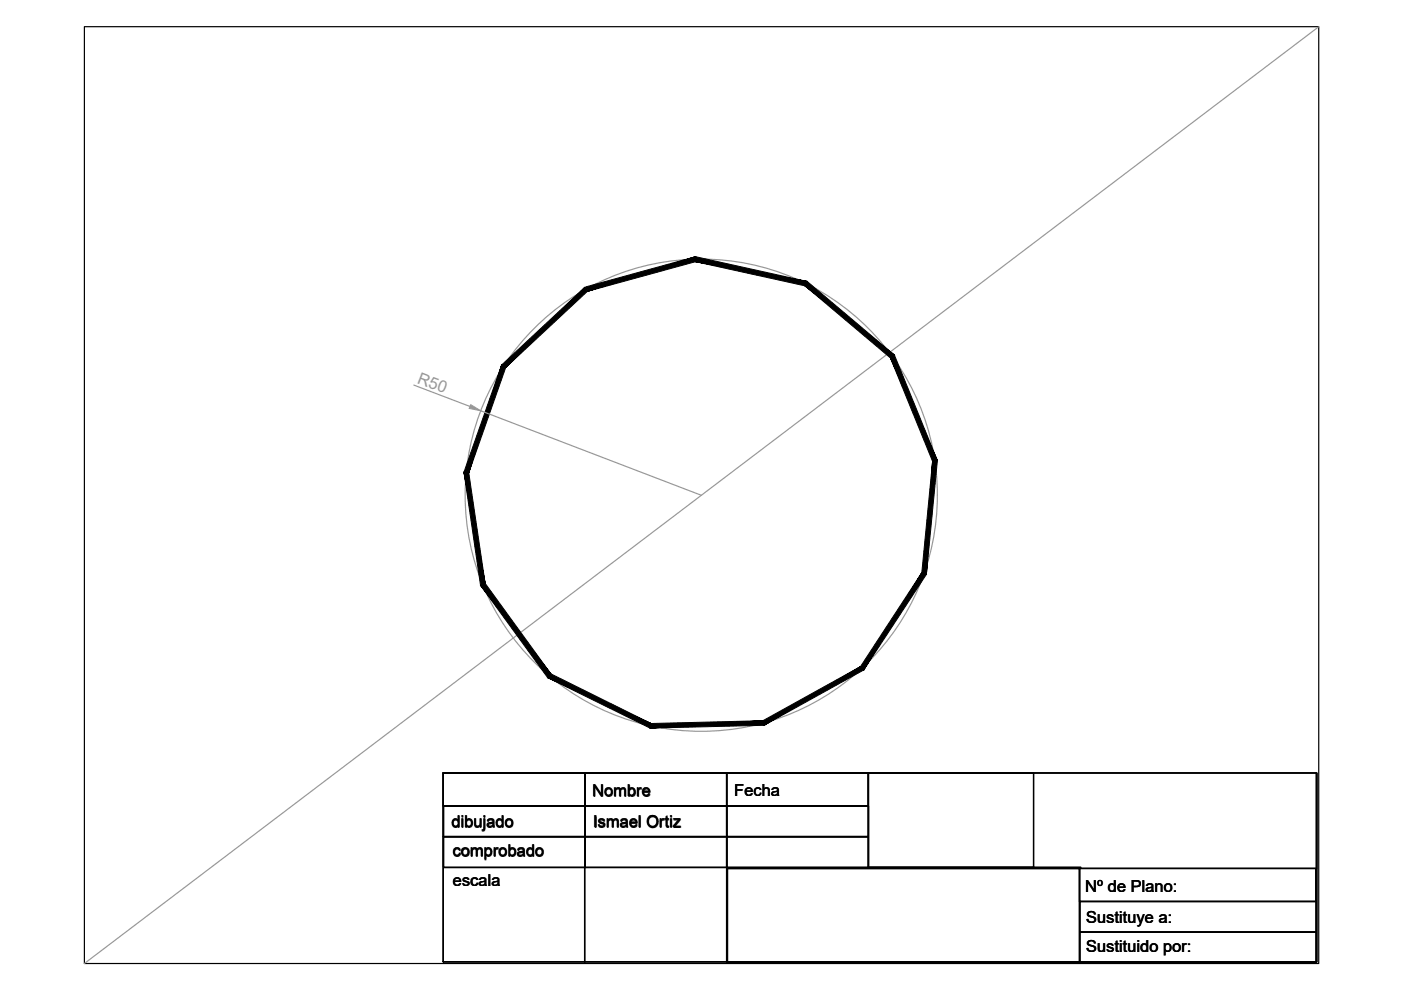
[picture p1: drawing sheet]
<svg xmlns="http://www.w3.org/2000/svg" width="297mm" height="210mm" viewBox="0 0 297 210" stroke-linecap="round" stroke-linejoin="round" font-family="sans-serif">
<!-- layer: 0 -->
<g fill="none" stroke="#000" stroke-width=".25">
<path d="M17.9 5.7h261.7v198.6h-261.7zM93.9 163.9h185.2v40h-185.2zM93.9 163.9h30.1v7h-30.1zM94 170.8h30v6.6h-30zM94 177.4h30v6.5h-30zM94 163.9h185.2v40.1h-185.2zM94 163.9h30v7h-30zM94 163.9h185.2v40h-185.2zM94 163.9h30v6.9h-30zM94.1 170.9h30v6.5h-30zM94.1 177.4h30v6.6h-30zM94.1 170.8h30v6.6h-30z"/>
<path d="M94.1 177.4h30v6.5h-30zM124 170.8h30v6.6h-30zM124 177.4h30v6.5h-30zM124 163.9h30v7h-30zM124.1 163.9h30v7h-30zM124.1 170.9h30v6.5h-30zM124.1 177.4h30v6.6h-30zM124.1 163.9h30v6.9h-30zM124.1 170.8h30v6.6h-30zM124.1 177.4h30v6.5h-30zM154 163.9h30.1v7h-30.1zM154 170.8h30.1v6.6h-30.1z"/>
<path d="M154 177.4h30.1v6.5h-30.1zM154.1 163.9h30v7h-30zM154.1 163.9h30v6.9h-30zM154.1 170.9h30.1v6.5h-30.1zM154.1 177.4h30.1v6.6h-30.1zM154.1 170.8h30v6.6h-30zM154.1 177.4h30v6.5h-30zM184.1 163.9h35v20h-35zM184.1 163.9h35v20.1h-35zM279 163.9v20.1M279.1 163.9v20.2M123.9 183.9v20.1"/>
<path d="M124 183.9v20.2M154 184.1h74.8v19.9h-74.8zM154.1 184.2h74.8v19.9h-74.8zM154.1 184.1h74.8v19.9h-74.8zM154.2 184.1v20.1M184.1 183.9h45.1M184.1 184h45.1M228.8 184.1h50.2v7h-50.2zM228.9 191.1h50.1v6.5h-50.1zM228.9 197.6h50.1v6.5h-50.1zM228.9 184.2h50.1v7h-50.1zM228.9 184.1h50.1v7h-50.1z"/>
<path d="M229 191.2h50.1v6.5h-50.1zM229 197.7h50.1v6.5h-50.1zM229 191.1h50v6.5h-50zM229 197.6h50v6.5h-50z"/>
</g>
<!-- layer: auxiliar -->
<g fill="none" stroke="#989898" stroke-width=".25">
<path d="M279.6 5.7l-261.7 198.6M87.7 81.6l11.9 4.6M102 87.1l46.7 17.9"/>
<circle cx="148.7" cy="105" r="50.1"/>
</g>
<!-- layer: 0 -->
<path d="M124.2 60.8l.3 1 23-7.4zM124.5 61.8l23-7.4v1.1zM147.5 54.4v1.1l23.6 4.2zM147.5 55.5l23.6 4.2-.4 .9zM171.1 59.7l-.4 .9 18.9 14.7zM170.7 60.6l18.9 14.7-.8 .6zM188.8 75.9l9.9 21.7-9.1-22.3zM188.8 75.9l9.9 21.7-1 .2zM197.7 97.8l-1.3 24 2.3-24.2zM197.7 97.8l-1.3 24-1-.4zM195.4 121.4l-12.3 20.7 13.3-20.3zM195.4 121.4l-12.3 20.7-.7-.8zM162 153.8l21.1-11.7-.7-.8zM161.7 152.8l20.7-11.5-20.4 12.5zM137.8 154.4l24.2-.6-.3-1zM138 153.4l23.7-.6-23.9 1.6zM116.1 143.7l21.7 10.7 .2-1zM116.8 142.9l21.2 10.5-21.9-9.7zM101.9 124.1l14.2 19.6 .7-.8zM101.9 124.1l1-.4 13.9 19.2zM98.4 100.1l3.5 24 1-.4zM98.4 100.1l1 .1 3.5 23.5zM106.4 77.4l-8 22.7 1 .1zM106.4 77.4l.8 .5-7.8 22.3zM106.4 77.4l.8 .5 16.8-17zM124 60.9l.7 .7-17.5 16.3z" fill="#000" stroke="#000" stroke-width=".21"/>
<!-- layer: auxiliar -->
<path d="M99.8 85.8l2.2 1.3-2.5-.5z" fill="#989898" stroke="#989898" stroke-width=".21"/>
<text font-size="3.5" fill="#989898" x="88.3" y="81.1" transform="rotate(21 88.3 81.1)">R50</text>
<g font-size="3.5">
<text x="125.5" y="168.9">Nombre</text>
<text x="155.6" y="168.7">Fecha</text>
<text x="95.7" y="175.4">dibujado</text>
<text x="125.7" y="175.4">Ismael Ortiz</text>
<text x="95.9" y="181.6">comprobado</text>
<text x="96" y="187.8">escala</text>
<text x="230.1" y="189.1">Nº de Plano:</text>
<text x="230.2" y="195.7">Sustituye a:</text>
<text x="230.2" y="201.9">Sustituido por:</text>
</g>
</svg>
